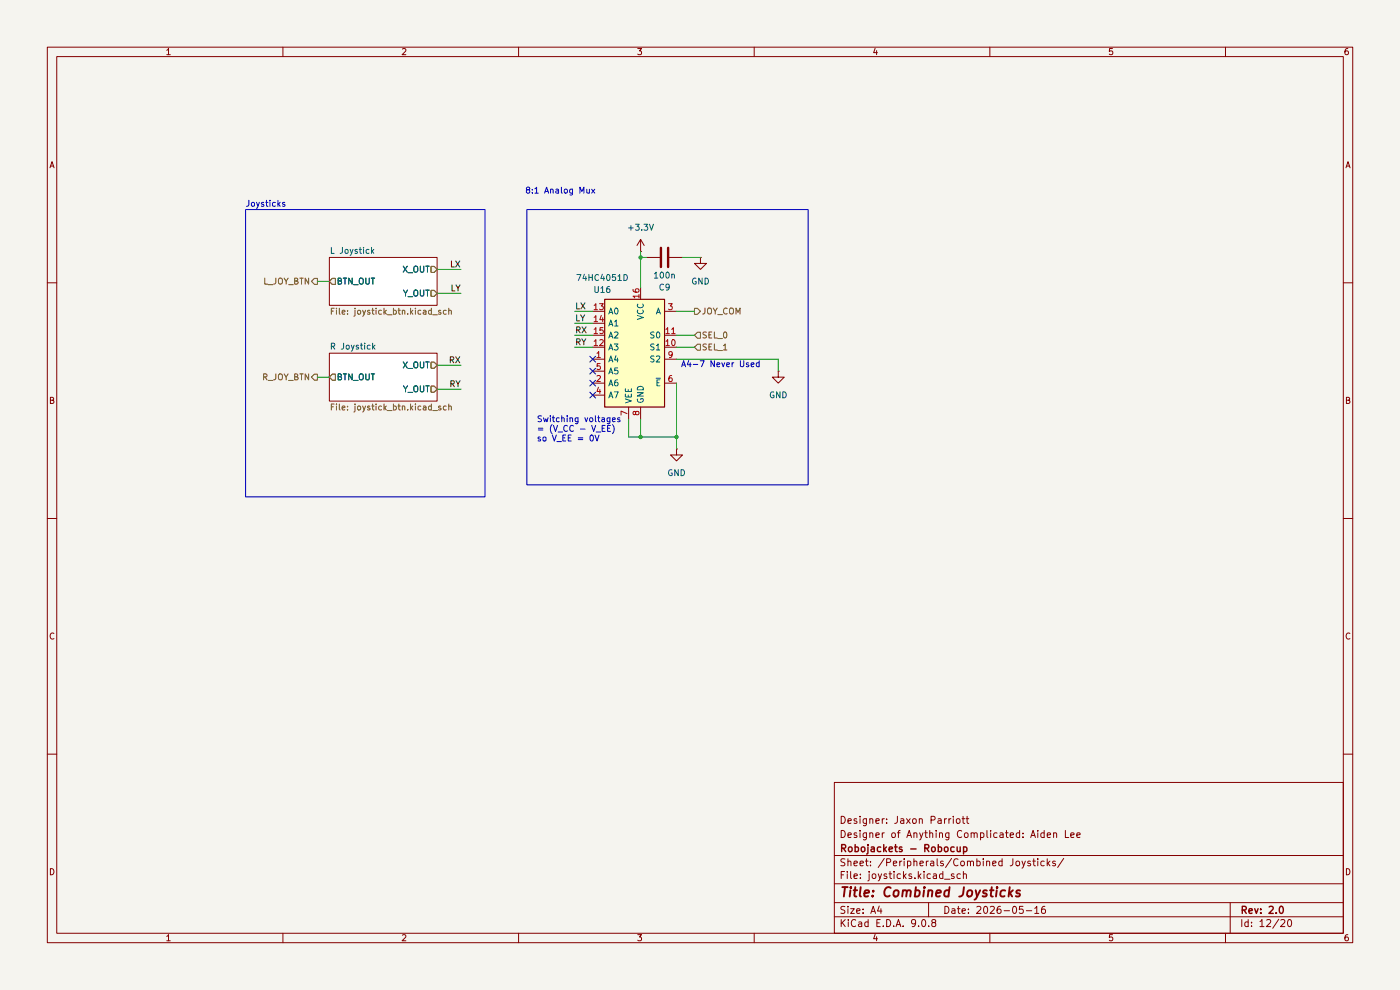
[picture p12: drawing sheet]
(kicad_sch
 (version 20250114)
 (generator "eeschema")
 (generator_version "9.0")
 (paper "A4")
 (title_block
  (title "Combined Joysticks")
  (date "2026-05-16")
  (rev "2.0")
  (company "Robojackets - Robocup")
  (comment 1 "Designer of Anything Complicated: Aiden Lee")
  (comment 2 "Designer: Jaxon Parriott"))
 (lib_symbols
  (symbol "74xx:74HCT4051" (exclude_from_sim no) (in_bom yes) (on_board yes)
   (property "Reference" "U" (at -5.08 11.43 0) (effects (font (size 1.27 1.27))))
   (property "Value" "74HCT4051" (at -7.62 -13.97 0) (effects (font (size 1.27 1.27))))
   (property "Footprint" "" (at 0 -10.16 0) (effects (font (size 1.27 1.27)) (hide yes)))
   (property "Datasheet" "http://www.ti.com/lit/ds/symlink/cd74hct4051.pdf" (at 0 -10.16 0) (effects (font (size 1.27 1.27)) (hide yes)))
   (property "Description" "8-channel analog multiplexer/demultiplexer, DIP-16/SOIC-16/TSSOP-16" (at 0 0 0) (effects (font (size 1.27 1.27)) (hide yes)))
   (symbol "74HCT4051_0_1"
    (rectangle (start -5.08 10.16) (end 7.62 -12.7) (stroke (width 0.254) (type default)) (fill (type background))))
   (symbol "74HCT4051_1_1"
    (pin passive line (at -7.62 7.62 0) (length 2.54) (name "A" (effects (font (size 1.27 1.27)))) (number "3" (effects (font (size 1.27 1.27)))))
    (pin input line (at -7.62 2.54 0) (length 2.54) (name "S0" (effects (font (size 1.27 1.27)))) (number "11" (effects (font (size 1.27 1.27)))))
    (pin input line (at -7.62 0 0) (length 2.54) (name "S1" (effects (font (size 1.27 1.27)))) (number "10" (effects (font (size 1.27 1.27)))))
    (pin input line (at -7.62 -2.54 0) (length 2.54) (name "S2" (effects (font (size 1.27 1.27)))) (number "9" (effects (font (size 1.27 1.27)))))
    (pin input line (at -7.62 -7.62 0) (length 2.54) (name "~{E}" (effects (font (size 1.27 1.27)))) (number "6" (effects (font (size 1.27 1.27)))))
    (pin power_in line (at 0 12.7 270) (length 2.54) (name "VCC" (effects (font (size 1.27 1.27)))) (number "16" (effects (font (size 1.27 1.27)))))
    (pin power_in line (at 0 -15.24 90) (length 2.54) (name "GND" (effects (font (size 1.27 1.27)))) (number "8" (effects (font (size 1.27 1.27)))))
    (pin power_in line (at 2.54 -15.24 90) (length 2.54) (name "VEE" (effects (font (size 1.27 1.27)))) (number "7" (effects (font (size 1.27 1.27)))))
    (pin passive line (at 10.16 7.62 180) (length 2.54) (name "A0" (effects (font (size 1.27 1.27)))) (number "13" (effects (font (size 1.27 1.27)))))
    (pin passive line (at 10.16 5.08 180) (length 2.54) (name "A1" (effects (font (size 1.27 1.27)))) (number "14" (effects (font (size 1.27 1.27)))))
    (pin passive line (at 10.16 2.54 180) (length 2.54) (name "A2" (effects (font (size 1.27 1.27)))) (number "15" (effects (font (size 1.27 1.27)))))
    (pin passive line (at 10.16 0 180) (length 2.54) (name "A3" (effects (font (size 1.27 1.27)))) (number "12" (effects (font (size 1.27 1.27)))))
    (pin passive line (at 10.16 -2.54 180) (length 2.54) (name "A4" (effects (font (size 1.27 1.27)))) (number "1" (effects (font (size 1.27 1.27)))))
    (pin passive line (at 10.16 -5.08 180) (length 2.54) (name "A5" (effects (font (size 1.27 1.27)))) (number "5" (effects (font (size 1.27 1.27)))))
    (pin passive line (at 10.16 -7.62 180) (length 2.54) (name "A6" (effects (font (size 1.27 1.27)))) (number "2" (effects (font (size 1.27 1.27)))))
    (pin passive line (at 10.16 -10.16 180) (length 2.54) (name "A7" (effects (font (size 1.27 1.27)))) (number "4" (effects (font (size 1.27 1.27))))))
   (embedded_fonts no))
  (symbol "Device:C"
   (pin_numbers (hide yes))
   (pin_names
    (offset 0.254)) (exclude_from_sim no) (in_bom yes) (on_board yes)
   (property "Reference" "C" (at 0.635 2.54 0) (effects (font (size 1.27 1.27)) (justify left)))
   (property "Value" "C" (at 0.635 -2.54 0) (effects (font (size 1.27 1.27)) (justify left)))
   (property "Footprint" "" (at 0.9652 -3.81 0) (effects (font (size 1.27 1.27)) (hide yes)))
   (property "Datasheet" "~" (at 0 0 0) (effects (font (size 1.27 1.27)) (hide yes)))
   (property "Description" "Unpolarized capacitor" (at 0 0 0) (effects (font (size 1.27 1.27)) (hide yes)))
   (symbol "C_0_1"
    (polyline (pts (xy -2.032 0.762) (xy 2.032 0.762)) (stroke (width 0.508) (type default)) (fill (type none)))
    (polyline (pts (xy -2.032 -0.762) (xy 2.032 -0.762)) (stroke (width 0.508) (type default)) (fill (type none))))
   (symbol "C_1_1"
    (pin passive line (at 0 3.81 270) (length 2.794) (name "~" (effects (font (size 1.27 1.27)))) (number "1" (effects (font (size 1.27 1.27)))))
    (pin passive line (at 0 -3.81 90) (length 2.794) (name "~" (effects (font (size 1.27 1.27)))) (number "2" (effects (font (size 1.27 1.27))))))
   (embedded_fonts no))
  (symbol "power:+3.3V"
   (power)
   (pin_numbers (hide yes))
   (pin_names
    (offset 0) (hide yes)) (exclude_from_sim no) (in_bom yes) (on_board yes)
   (property "Reference" "#PWR" (at 0 -3.81 0) (effects (font (size 1.27 1.27)) (hide yes)))
   (property "Value" "+3.3V" (at 0 3.556 0) (effects (font (size 1.27 1.27))))
   (property "Footprint" "" (at 0 0 0) (effects (font (size 1.27 1.27)) (hide yes)))
   (property "Datasheet" "" (at 0 0 0) (effects (font (size 1.27 1.27)) (hide yes)))
   (property "Description" "Power symbol creates a global label with name \"+3.3V\"" (at 0 0 0) (effects (font (size 1.27 1.27)) (hide yes)))
   (symbol "+3.3V_0_1"
    (polyline (pts (xy -0.762 1.27) (xy 0 2.54)) (stroke (width 0) (type default)) (fill (type none)))
    (polyline (pts (xy 0 2.54) (xy 0.762 1.27)) (stroke (width 0) (type default)) (fill (type none)))
    (polyline (pts (xy 0 0) (xy 0 2.54)) (stroke (width 0) (type default)) (fill (type none))))
   (symbol "+3.3V_1_1"
    (pin power_in line (at 0 0 90) (length 0) (name "~" (effects (font (size 1.27 1.27)))) (number "1" (effects (font (size 1.27 1.27))))))
   (embedded_fonts no))
  (symbol "power:GND"
   (power)
   (pin_numbers (hide yes))
   (pin_names
    (offset 0) (hide yes)) (exclude_from_sim no) (in_bom yes) (on_board yes)
   (property "Reference" "#PWR" (at 0 -6.35 0) (effects (font (size 1.27 1.27)) (hide yes)))
   (property "Value" "GND" (at 0 -3.81 0) (effects (font (size 1.27 1.27))))
   (property "Footprint" "" (at 0 0 0) (effects (font (size 1.27 1.27)) (hide yes)))
   (property "Datasheet" "" (at 0 0 0) (effects (font (size 1.27 1.27)) (hide yes)))
   (property "Description" "Power symbol creates a global label with name \"GND\" , ground" (at 0 0 0) (effects (font (size 1.27 1.27)) (hide yes)))
   (symbol "GND_0_1"
    (polyline (pts (xy 0 0) (xy 0 -1.27) (xy 1.27 -1.27) (xy 0 -2.54) (xy -1.27 -1.27) (xy 0 -1.27)) (stroke (width 0) (type default)) (fill (type none))))
   (symbol "GND_1_1"
    (pin power_in line (at 0 0 270) (length 0) (name "~" (effects (font (size 1.27 1.27)))) (number "1" (effects (font (size 1.27 1.27))))))
   (embedded_fonts no)))
 (rectangle
  (start 111.76 44.45)
  (end 171.45 102.87)
  (stroke (width 0) (type default))
  (fill (type none)))
 (rectangle
  (start 52.07 44.45)
  (end 102.87 105.41)
  (stroke (width 0) (type default))
  (fill (type none)))
 (text "Joysticks"
  (exclude_from_sim no)
  (at 56.388 43.434 0)
  (effects (font (size 1.27 1.27))))
 (text "Switching voltages\n= (V_CC - V_EE)\nso V_EE = 0V "
  (exclude_from_sim no)
  (at 113.792 91.186 0)
  (effects (font (size 1.27 1.27)) (justify left)))
 (text "8:1 Analog Mux"
  (exclude_from_sim no)
  (at 118.872 40.64 0)
  (effects (font (size 1.27 1.27))))
 (text "A4-7 Never Used"
  (exclude_from_sim no)
  (at 152.908 77.47 0)
  (effects (font (size 1.27 1.27))))
 (junction
  (at 135.89 54.61)
  (diameter 0)
  (color 0 0 0 0))
 (junction
  (at 135.89 92.71)
  (diameter 0)
  (color 0 0 0 0))
 (junction
  (at 143.51 92.71)
  (diameter 0)
  (color 0 0 0 0))
 (no_connect
  (at 125.73 78.74))
 (no_connect
  (at 125.73 81.28))
 (no_connect
  (at 125.73 76.2))
 (no_connect
  (at 125.73 83.82))
 (wire
  (pts (xy 165.1 78.74) (xy 165.1 76.2))
  (stroke (width 0) (type default)))
 (wire
  (pts (xy 135.89 60.96) (xy 135.89 54.61))
  (stroke (width 0) (type default)))
 (wire
  (pts (xy 121.92 73.66) (xy 125.73 73.66))
  (stroke (width 0) (type default)))
 (wire
  (pts (xy 135.89 92.71) (xy 135.89 88.9))
  (stroke (width 0) (type default)))
 (wire
  (pts (xy 143.51 66.04) (xy 147.32 66.04))
  (stroke (width 0) (type default)))
 (wire
  (pts (xy 92.71 82.55) (xy 97.79 82.55))
  (stroke (width 0) (type default)))
 (wire
  (pts (xy 143.51 92.71) (xy 135.89 92.71))
  (stroke (width 0) (type default)))
 (wire
  (pts (xy 147.32 73.66) (xy 143.51 73.66))
  (stroke (width 0) (type default)))
 (wire
  (pts (xy 144.78 54.61) (xy 148.59 54.61))
  (stroke (width 0) (type default)))
 (wire
  (pts (xy 121.92 68.58) (xy 125.73 68.58))
  (stroke (width 0) (type default)))
 (wire
  (pts (xy 165.1 76.2) (xy 143.51 76.2))
  (stroke (width 0) (type default)))
 (wire
  (pts (xy 92.71 62.23) (xy 97.79 62.23))
  (stroke (width 0) (type default)))
 (wire
  (pts (xy 135.89 54.61) (xy 137.16 54.61))
  (stroke (width 0) (type default)))
 (wire
  (pts (xy 133.35 92.71) (xy 133.35 88.9))
  (stroke (width 0) (type default)))
 (wire
  (pts (xy 121.92 66.04) (xy 125.73 66.04))
  (stroke (width 0) (type default)))
 (wire
  (pts (xy 133.35 92.71) (xy 135.89 92.71))
  (stroke (width 0) (type default)))
 (wire
  (pts (xy 67.31 80.01) (xy 69.85 80.01))
  (stroke (width 0) (type default)))
 (wire
  (pts (xy 143.51 92.71) (xy 143.51 81.28))
  (stroke (width 0) (type default)))
 (wire
  (pts (xy 143.51 95.25) (xy 143.51 92.71))
  (stroke (width 0) (type default)))
 (wire
  (pts (xy 121.92 71.12) (xy 125.73 71.12))
  (stroke (width 0) (type default)))
 (wire
  (pts (xy 135.89 54.61) (xy 135.89 53.34))
  (stroke (width 0) (type default)))
 (wire
  (pts (xy 67.31 59.69) (xy 69.85 59.69))
  (stroke (width 0) (type default)))
 (wire
  (pts (xy 147.32 71.12) (xy 143.51 71.12))
  (stroke (width 0) (type default)))
 (wire
  (pts (xy 92.71 57.15) (xy 97.79 57.15))
  (stroke (width 0) (type default)))
 (wire
  (pts (xy 92.71 77.47) (xy 97.79 77.47))
  (stroke (width 0) (type default)))
 (label "LY"
  (at 121.92 68.58 0)
  (effects (font (size 1.27 1.27)) (justify left bottom)))
 (label "RY"
  (at 121.92 73.66 0)
  (effects (font (size 1.27 1.27)) (justify left bottom)))
 (label "LY"
  (at 97.79 62.23 180)
  (effects (font (size 1.27 1.27)) (justify right bottom)))
 (label "RY"
  (at 97.79 82.55 180)
  (effects (font (size 1.27 1.27)) (justify right bottom)))
 (label "RX"
  (at 121.92 71.12 0)
  (effects (font (size 1.27 1.27)) (justify left bottom)))
 (label "RX"
  (at 97.79 77.47 180)
  (effects (font (size 1.27 1.27)) (justify right bottom)))
 (label "LX"
  (at 121.92 66.04 0)
  (effects (font (size 1.27 1.27)) (justify left bottom)))
 (label "LX"
  (at 97.79 57.15 180)
  (effects (font (size 1.27 1.27)) (justify right bottom)))
 (hierarchical_label "SEL_0"
  (shape input)
  (at 147.32 71.12 0)
  (effects (font (size 1.27 1.27)) (justify left)))
 (hierarchical_label "L_JOY_BTN"
  (shape output)
  (at 67.31 59.69 180)
  (effects (font (size 1.27 1.27)) (justify right)))
 (hierarchical_label "SEL_1"
  (shape input)
  (at 147.32 73.66 0)
  (effects (font (size 1.27 1.27)) (justify left)))
 (hierarchical_label "JOY_COM"
  (shape output)
  (at 147.32 66.04 0)
  (effects (font (size 1.27 1.27)) (justify left)))
 (hierarchical_label "R_JOY_BTN"
  (shape output)
  (at 67.31 80.01 180)
  (effects (font (size 1.27 1.27)) (justify right)))
 (symbol
  (lib_id "power:GND")
  (at 143.51 95.25 0)
  (mirror y)
  (unit 1)
  (exclude_from_sim no)
  (in_bom yes)
  (on_board yes)
  (dnp no)
  (fields_autoplaced yes)
  (property "Reference" "#PWR047" (at 143.51 101.6 0) (effects (font (size 1.27 1.27)) (hide yes)))
  (property "Value" "GND" (at 143.51 100.33 0) (effects (font (size 1.27 1.27))))
  (property "Footprint" "" (at 143.51 95.25 0) (effects (font (size 1.27 1.27)) (hide yes)))
  (property "Datasheet" "" (at 143.51 95.25 0) (effects (font (size 1.27 1.27)) (hide yes)))
  (property "Description" "Power symbol creates a global label with name \"GND\" , ground" (at 143.51 95.25 0) (effects (font (size 1.27 1.27)) (hide yes)))
  (pin "1"))
 (symbol
  (lib_id "power:GND")
  (at 148.59 54.61 0)
  (mirror y)
  (unit 1)
  (exclude_from_sim no)
  (in_bom yes)
  (on_board yes)
  (dnp no)
  (fields_autoplaced yes)
  (property "Reference" "#PWR048" (at 148.59 60.96 0) (effects (font (size 1.27 1.27)) (hide yes)))
  (property "Value" "GND" (at 148.59 59.69 0) (effects (font (size 1.27 1.27))))
  (property "Footprint" "" (at 148.59 54.61 0) (effects (font (size 1.27 1.27)) (hide yes)))
  (property "Datasheet" "" (at 148.59 54.61 0) (effects (font (size 1.27 1.27)) (hide yes)))
  (property "Description" "Power symbol creates a global label with name \"GND\" , ground" (at 148.59 54.61 0) (effects (font (size 1.27 1.27)) (hide yes)))
  (pin "1"))
 (symbol
  (lib_id "power:GND")
  (at 165.1 78.74 0)
  (mirror y)
  (unit 1)
  (exclude_from_sim no)
  (in_bom yes)
  (on_board yes)
  (dnp no)
  (fields_autoplaced yes)
  (property "Reference" "#PWR045" (at 165.1 85.09 0) (effects (font (size 1.27 1.27)) (hide yes)))
  (property "Value" "GND" (at 165.1 83.82 0) (effects (font (size 1.27 1.27))))
  (property "Footprint" "" (at 165.1 78.74 0) (effects (font (size 1.27 1.27)) (hide yes)))
  (property "Datasheet" "" (at 165.1 78.74 0) (effects (font (size 1.27 1.27)) (hide yes)))
  (property "Description" "Power symbol creates a global label with name \"GND\" , ground" (at 165.1 78.74 0) (effects (font (size 1.27 1.27)) (hide yes)))
  (pin "1"))
 (symbol
  (lib_id "74xx:74HCT4051")
  (at 135.89 73.66 0)
  (mirror y)
  (unit 1)
  (exclude_from_sim no)
  (in_bom yes)
  (on_board yes)
  (dnp no)
  (property "Reference" "U16" (at 127.762 61.468 0) (effects (font (size 1.27 1.27))))
  (property "Value" "74HC4051D" (at 127.762 58.928 0) (effects (font (size 1.27 1.27))))
  (property "Footprint" "Package_SO:SOIC-16_3.9x9.9mm_P1.27mm" (at 135.89 83.82 0) (effects (font (size 1.27 1.27)) (hide yes)))
  (property "Datasheet" "https://assets.nexperia.com/documents/data-sheet/74HC_HCT4051.pdf" (at 135.89 83.82 0) (effects (font (size 1.27 1.27)) (hide yes)))
  (property "Description" "8-channel analog multiplexer/demultiplexer, DIP-16/SOIC-16/TSSOP-16" (at 135.89 73.66 0) (effects (font (size 1.27 1.27)) (hide yes)))
  (pin "14")
  (pin "16")
  (pin "13")
  (pin "8")
  (pin "15")
  (pin "6")
  (pin "9")
  (pin "1")
  (pin "3")
  (pin "7")
  (pin "4")
  (pin "12")
  (pin "10")
  (pin "11")
  (pin "5")
  (pin "2"))
 (symbol
  (lib_id "power:+3.3V")
  (at 135.89 53.34 0)
  (mirror y)
  (unit 1)
  (exclude_from_sim no)
  (in_bom yes)
  (on_board yes)
  (dnp no)
  (property "Reference" "#PWR046" (at 135.89 57.15 0) (effects (font (size 1.27 1.27)) (hide yes)))
  (property "Value" "+3.3V" (at 135.89 48.26 0) (effects (font (size 1.27 1.27))))
  (property "Footprint" "" (at 135.89 53.34 0) (effects (font (size 1.27 1.27)) (hide yes)))
  (property "Datasheet" "" (at 135.89 53.34 0) (effects (font (size 1.27 1.27)) (hide yes)))
  (property "Description" "Power symbol creates a global label with name \"+3.3V\"" (at 135.89 53.34 0) (effects (font (size 1.27 1.27)) (hide yes)))
  (pin "1"))
 (symbol
  (lib_id "Device:C")
  (at 140.97 54.61 90)
  (mirror x)
  (unit 1)
  (exclude_from_sim no)
  (in_bom yes)
  (on_board yes)
  (dnp no)
  (property "Reference" "C9" (at 140.97 60.96 90) (effects (font (size 1.27 1.27))))
  (property "Value" "100n" (at 140.97 58.42 90) (effects (font (size 1.27 1.27))))
  (property "Footprint" "Capacitor_SMD:C_0603_1608Metric" (at 144.78 55.5752 0) (effects (font (size 1.27 1.27)) (hide yes)))
  (property "Datasheet" "~" (at 140.97 54.61 0) (effects (font (size 1.27 1.27)) (hide yes)))
  (property "Description" "Unpolarized capacitor" (at 140.97 54.61 0) (effects (font (size 1.27 1.27)) (hide yes)))
  (pin "2")
  (pin "1"))
 (sheet
  (at 69.85 74.93)
  (size 22.86 10.16)
  (exclude_from_sim no)
  (in_bom yes)
  (on_board yes)
  (dnp no)
  (fields_autoplaced yes)
  (stroke (width 0.1524) (type solid))
  (fill (color 0 0 0 0.0000))
  (property "Sheetname" "R Joystick" (at 69.85 74.2184 0) (effects (font (size 1.27 1.27)) (justify left bottom)))
  (property "Sheetfile" "joystick_btn.kicad_sch" (at 69.85 85.6746 0) (effects (font (size 1.27 1.27)) (justify left top)))
  (pin "X_OUT" output (at 92.71 77.47 0) (effects (font (size 1.27 1.27)) (justify right)))
  (pin "Y_OUT" output (at 92.71 82.55 0) (effects (font (size 1.27 1.27)) (justify right)))
  (pin "BTN_OUT" output (at 69.85 80.01 180) (effects (font (size 1.27 1.27)) (justify left))))
 (sheet
  (at 69.85 54.61)
  (size 22.86 10.16)
  (exclude_from_sim no)
  (in_bom yes)
  (on_board yes)
  (dnp no)
  (fields_autoplaced yes)
  (stroke (width 0.1524) (type solid))
  (fill (color 0 0 0 0.0000))
  (property "Sheetname" "L Joystick" (at 69.85 53.8984 0) (effects (font (size 1.27 1.27)) (justify left bottom)))
  (property "Sheetfile" "joystick_btn.kicad_sch" (at 69.85 65.3546 0) (effects (font (size 1.27 1.27)) (justify left top)))
  (pin "X_OUT" output (at 92.71 57.15 0) (effects (font (size 1.27 1.27)) (justify right)))
  (pin "Y_OUT" output (at 92.71 62.23 0) (effects (font (size 1.27 1.27)) (justify right)))
  (pin "BTN_OUT" output (at 69.85 59.69 180) (effects (font (size 1.27 1.27)) (justify left)))))
